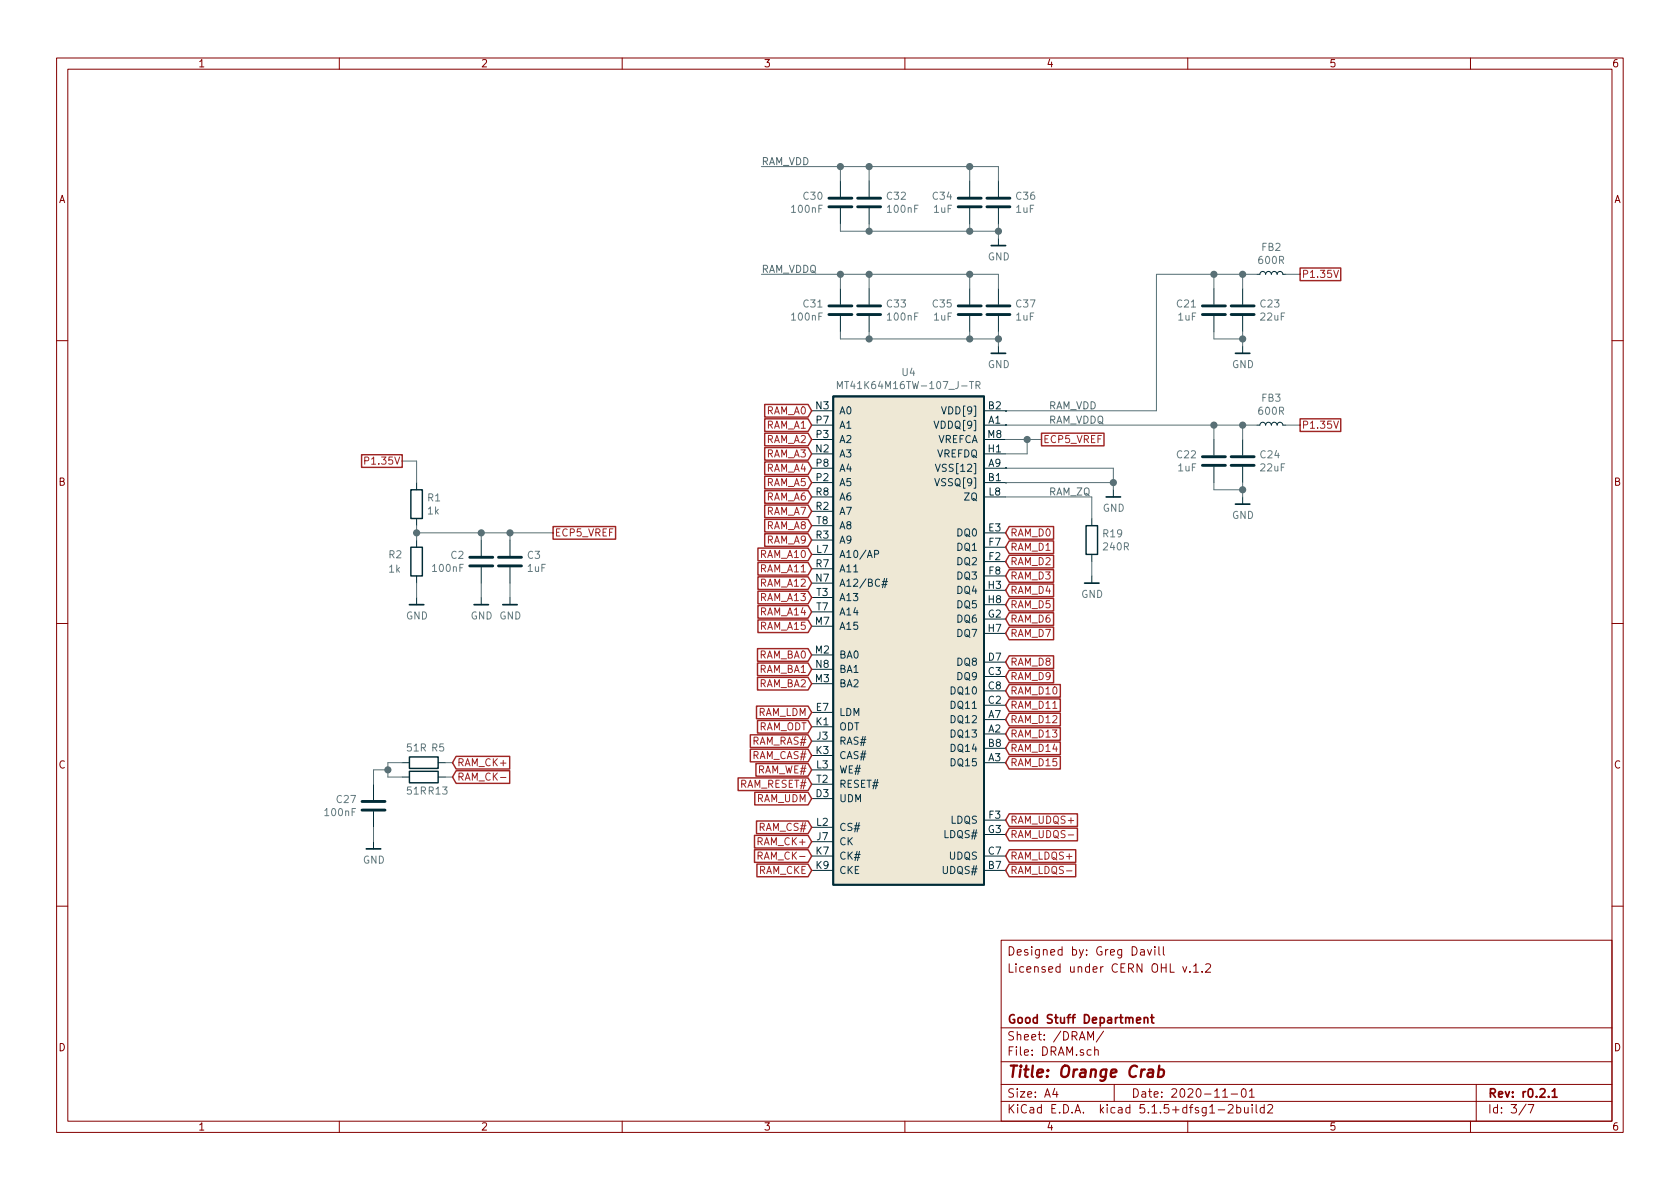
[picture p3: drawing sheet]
EESchema Schematic File Version 4
EELAYER 30 0
EELAYER END
$Descr A4 11693 8268
encoding utf-8
Sheet 3 7
Title "Orange Crab"
Date "2020-11-01"
Rev "r0.2.1"
Comp "Good Stuff Department"
Comment1 ""
Comment2 ""
Comment3 "Licensed under CERN OHL v.1.2"
Comment4 "Designed by: Greg Davill"
$EndDescr
$Comp
L gkl_mem:MT41K64M16TW-107_J-TR U4
U 1 1
P 6300 4050
F 0 "U4" H 6325 5519 50  0000 C CNN
F 1 "MT41K64M16TW-107_J-TR" H 6325 5428 50  0000 C CNN
F 2 "Package_BGA:BGA-96_9.0x13.0mm_Layout2x3x16_P0.8mm" H 6350 5550 50  0001 C CNN
F 3 "" H 6350 5550 50  0001 C CNN
F 4 "MT41K64M16TW-107:J TR" H 6300 4050 50  0001 C CNN "PN"
F 5 "Micron Technology Inc." H 6300 4050 50  0001 C CNN "Mfg"
	1    6300 4050
	1    0    0    -1  
$EndComp
Text GLabel 5650 2850 0    50   Input ~ 0
RAM_A0
Text GLabel 5650 2950 0    50   Input ~ 0
RAM_A1
Text GLabel 5650 3050 0    50   Input ~ 0
RAM_A2
Text GLabel 5650 3150 0    50   Input ~ 0
RAM_A3
Text GLabel 5650 3250 0    50   Input ~ 0
RAM_A4
Text GLabel 5650 3350 0    50   Input ~ 0
RAM_A5
Text GLabel 5650 3450 0    50   Input ~ 0
RAM_A6
Text GLabel 5650 3550 0    50   Input ~ 0
RAM_A7
Text GLabel 5650 3650 0    50   Input ~ 0
RAM_A8
Text GLabel 5650 3750 0    50   Input ~ 0
RAM_A9
Text GLabel 5650 3850 0    50   Input ~ 0
RAM_A10
Text GLabel 5650 3950 0    50   Input ~ 0
RAM_A11
Text GLabel 5650 4050 0    50   Input ~ 0
RAM_A12
Text GLabel 7000 3700 2    50   Input ~ 0
RAM_D0
Text GLabel 7000 3800 2    50   Input ~ 0
RAM_D1
Text GLabel 7000 3900 2    50   Input ~ 0
RAM_D2
Text GLabel 7000 4000 2    50   Input ~ 0
RAM_D3
Text GLabel 7000 4100 2    50   Input ~ 0
RAM_D4
Text GLabel 7000 4200 2    50   Input ~ 0
RAM_D5
Text GLabel 7000 4300 2    50   Input ~ 0
RAM_D6
Text GLabel 7000 4400 2    50   Input ~ 0
RAM_D7
Text GLabel 7000 4600 2    50   Input ~ 0
RAM_D8
Text GLabel 7000 4700 2    50   Input ~ 0
RAM_D9
Text GLabel 7000 4800 2    50   Input ~ 0
RAM_D10
Text GLabel 7000 4900 2    50   Input ~ 0
RAM_D11
Text GLabel 7000 5000 2    50   Input ~ 0
RAM_D12
Text GLabel 7000 5100 2    50   Input ~ 0
RAM_D13
Text GLabel 7000 5200 2    50   Input ~ 0
RAM_D14
Text GLabel 7000 5300 2    50   Input ~ 0
RAM_D15
Text GLabel 7000 5950 2    50   Input ~ 0
RAM_LDQS+
Text GLabel 7000 6050 2    50   Input ~ 0
RAM_LDQS-
Text GLabel 7000 5700 2    50   Input ~ 0
RAM_UDQS+
Text GLabel 7000 5800 2    50   Input ~ 0
RAM_UDQS-
Text GLabel 5650 5850 0    50   Input ~ 0
RAM_CK+
Text GLabel 5650 5950 0    50   Input ~ 0
RAM_CK-
Text Label 7300 2850 0    50   ~ 0
RAM_VDD
Text Label 7300 2950 0    50   ~ 0
RAM_VDDQ
Text Label 7300 3450 0    50   ~ 0
RAM_ZQ
Text GLabel 5650 6050 0    50   Input ~ 0
RAM_CKE
Text GLabel 5650 5750 0    50   Input ~ 0
RAM_CS#
Text GLabel 5650 4950 0    50   Input ~ 0
RAM_LDM
Text GLabel 5650 5050 0    50   Input ~ 0
RAM_ODT
Text GLabel 5650 5150 0    50   Input ~ 0
RAM_RAS#
Text GLabel 5650 5250 0    50   Input ~ 0
RAM_CAS#
Text GLabel 5650 5350 0    50   Input ~ 0
RAM_WE#
Text GLabel 5650 5450 0    50   Input ~ 0
RAM_RESET#
Text GLabel 5650 5550 0    50   Input ~ 0
RAM_UDM
Text GLabel 9050 1900 2    50   UnSpc ~ 0
P1.35V
$Comp
L Device:R R19
U 1 1
P 7600 3750
F 0 "R19" H 7670 3796 50  0000 L CNN
F 1 "240R" H 7670 3705 50  0000 L CNN
F 2 "Resistor_SMD:R_0402_1005Metric" V 7530 3750 50  0001 C CNN
F 3 "~" H 7600 3750 50  0001 C CNN
F 4 "‎Yageo‎" H 7600 3750 50  0001 C CNN "Mfg"
F 5 "RC0402FR-07240RL" H 7600 3750 50  0001 C CNN "PN"
F 6 "UNI-ROYAL(Uniroyal Elec)" H 7600 3750 50  0001 C CNN "Mfg_1"
F 7 "0402WGF2400TCE" H 7600 3750 50  0001 C CNN "PN_1"
	1    7600 3750
	1    0    0    -1  
$EndComp
$Comp
L gkl_power:GND #PWR0126
U 1 1
P 7600 4000
F 0 "#PWR0126" H 7600 3750 50  0001 C CNN
F 1 "GND" H 7603 3874 50  0000 C CNN
F 2 "" H 7500 3650 50  0001 C CNN
F 3 "" H 7600 4000 50  0001 C CNN
	1    7600 4000
	1    0    0    -1  
$EndComp
Wire Wire Line
	7600 4000 7600 3900
Wire Wire Line
	7600 3450 7600 3600
Wire Wire Line
	7000 3450 7600 3450
$Comp
L Device:C C21
U 1 1
P 8450 2150
F 0 "C21" H 8565 2196 50  0000 L CNN
F 1 "1uF" H 8565 2105 50  0000 L CNN
F 2 "Capacitor_SMD:C_0402_1005Metric" H 8488 2000 50  0001 C CNN
F 3 "~" H 8450 2150 50  0001 C CNN
F 4 "Taiyo Yuden" H 8450 2150 50  0001 C CNN "Mfg"
F 5 "JMK105C6105KV-F" H 8450 2150 50  0001 C CNN "PN"
F 6 "YAGEO" H 8450 2150 50  0001 C CNN "Mfg_1"
F 7 "CC0402KRX5R7BB105" H 8450 2150 50  0001 C CNN "PN_1"
	1    8450 2150
	-1   0    0    -1  
$EndComp
$Comp
L Device:C C23
U 1 1
P 8650 2150
F 0 "C23" H 8765 2196 50  0000 L CNN
F 1 "22uF" H 8765 2105 50  0000 L CNN
F 2 "Capacitor_SMD:C_0603_1608Metric" H 8688 2000 50  0001 C CNN
F 3 "~" H 8650 2150 50  0001 C CNN
F 4 "Murata Electronics North America" H 8650 2150 50  0001 C CNN "Mfg"
F 5 "GRM188R60J226MEA0D" H 8650 2150 50  0001 C CNN "PN"
F 6 "YAGEO" H 8650 2150 50  0001 C CNN "Mfg_1"
F 7 "CC0603MRX5R5BB226" H 8650 2150 50  0001 C CNN "PN_1"
	1    8650 2150
	1    0    0    -1  
$EndComp
$Comp
L gkl_power:GND #PWR0127
U 1 1
P 8650 2400
F 0 "#PWR0127" H 8650 2150 50  0001 C CNN
F 1 "GND" H 8653 2274 50  0000 C CNN
F 2 "" H 8550 2050 50  0001 C CNN
F 3 "" H 8650 2400 50  0001 C CNN
	1    8650 2400
	1    0    0    -1  
$EndComp
Wire Wire Line
	8650 2300 8650 2350
Wire Wire Line
	8450 2300 8450 2350
Wire Wire Line
	8450 2350 8650 2350
Connection ~ 8650 2350
Wire Wire Line
	8650 2350 8650 2400
Wire Wire Line
	8450 2000 8450 1900
Wire Wire Line
	8450 1900 8050 1900
Wire Wire Line
	8050 1900 8050 2850
Wire Wire Line
	7000 2850 8050 2850
Wire Wire Line
	8450 1900 8650 1900
Wire Wire Line
	8650 1900 8650 2000
Connection ~ 8450 1900
$Comp
L Device:L_Small FB2
U 1 1
P 8850 1900
F 0 "FB2" V 9035 1900 50  0000 C CNN
F 1 "600R" V 8944 1900 50  0000 C CNN
F 2 "Inductor_SMD:L_0402_1005Metric" H 8850 1900 50  0001 C CNN
F 3 "~" H 8850 1900 50  0001 C CNN
F 4 "Murata Electronics North America" H 8850 1900 50  0001 C CNN "Mfg"
F 5 "BLM15AG601SN1D" H 8850 1900 50  0001 C CNN "PN"
F 6 "TDK" H 8850 1900 50  0001 C CNN "Mfg_1"
F 7 "MMZ1005S601ET000" H 8850 1900 50  0001 C CNN "PN_1"
	1    8850 1900
	0    -1   -1   0   
$EndComp
Wire Wire Line
	8750 1900 8650 1900
Connection ~ 8650 1900
Wire Wire Line
	9050 1900 8950 1900
Text GLabel 9050 2950 2    50   UnSpc ~ 0
P1.35V
$Comp
L Device:C C22
U 1 1
P 8450 3200
F 0 "C22" H 8565 3246 50  0000 L CNN
F 1 "1uF" H 8565 3155 50  0000 L CNN
F 2 "Capacitor_SMD:C_0402_1005Metric" H 8488 3050 50  0001 C CNN
F 3 "~" H 8450 3200 50  0001 C CNN
F 4 "Taiyo Yuden" H 8450 3200 50  0001 C CNN "Mfg"
F 5 "JMK105C6105KV-F" H 8450 3200 50  0001 C CNN "PN"
F 6 "YAGEO" H 8450 3200 50  0001 C CNN "Mfg_1"
F 7 "CC0402KRX5R7BB105" H 8450 3200 50  0001 C CNN "PN_1"
	1    8450 3200
	-1   0    0    -1  
$EndComp
$Comp
L Device:C C24
U 1 1
P 8650 3200
F 0 "C24" H 8765 3246 50  0000 L CNN
F 1 "22uF" H 8765 3155 50  0000 L CNN
F 2 "Capacitor_SMD:C_0603_1608Metric" H 8688 3050 50  0001 C CNN
F 3 "~" H 8650 3200 50  0001 C CNN
F 4 "Murata Electronics North America" H 8650 3200 50  0001 C CNN "Mfg"
F 5 "GRM188R60J226MEA0D" H 8650 3200 50  0001 C CNN "PN"
F 6 "YAGEO" H 8650 3200 50  0001 C CNN "Mfg_1"
F 7 "CC0603MRX5R5BB226" H 8650 3200 50  0001 C CNN "PN_1"
	1    8650 3200
	1    0    0    -1  
$EndComp
$Comp
L gkl_power:GND #PWR0128
U 1 1
P 8650 3450
F 0 "#PWR0128" H 8650 3200 50  0001 C CNN
F 1 "GND" H 8653 3324 50  0000 C CNN
F 2 "" H 8550 3100 50  0001 C CNN
F 3 "" H 8650 3450 50  0001 C CNN
	1    8650 3450
	1    0    0    -1  
$EndComp
Wire Wire Line
	8650 3350 8650 3400
Wire Wire Line
	8450 3350 8450 3400
Wire Wire Line
	8450 3400 8650 3400
Connection ~ 8650 3400
Wire Wire Line
	8650 3400 8650 3450
Wire Wire Line
	8450 3050 8450 2950
Wire Wire Line
	8450 2950 8650 2950
Wire Wire Line
	8650 2950 8650 3050
Connection ~ 8450 2950
$Comp
L Device:L_Small FB3
U 1 1
P 8850 2950
F 0 "FB3" V 9035 2950 50  0000 C CNN
F 1 "600R" V 8944 2950 50  0000 C CNN
F 2 "Inductor_SMD:L_0402_1005Metric" H 8850 2950 50  0001 C CNN
F 3 "~" H 8850 2950 50  0001 C CNN
F 4 "Murata Electronics North America" H 8850 2950 50  0001 C CNN "Mfg"
F 5 "BLM15AG601SN1D" H 8850 2950 50  0001 C CNN "PN"
F 6 "TDK" H 8850 2950 50  0001 C CNN "Mfg_1"
F 7 "MMZ1005S601ET000" H 8850 2950 50  0001 C CNN "PN_1"
	1    8850 2950
	0    -1   -1   0   
$EndComp
Wire Wire Line
	8750 2950 8650 2950
Connection ~ 8650 2950
Wire Wire Line
	9050 2950 8950 2950
Wire Wire Line
	7000 2950 8450 2950
Wire Wire Line
	7000 3050 7150 3050
Wire Wire Line
	7150 3150 7150 3050
Wire Wire Line
	7000 3150 7150 3150
Connection ~ 7150 3050
Wire Wire Line
	7150 3050 7250 3050
Wire Wire Line
	7750 3250 7750 3350
Wire Wire Line
	7000 3250 7750 3250
Wire Wire Line
	7000 3350 7750 3350
Connection ~ 7750 3350
Wire Wire Line
	7750 3350 7750 3400
$Comp
L gkl_power:GND #PWR0129
U 1 1
P 7750 3400
F 0 "#PWR0129" H 7750 3150 50  0001 C CNN
F 1 "GND" H 7753 3274 50  0000 C CNN
F 2 "" H 7650 3050 50  0001 C CNN
F 3 "" H 7750 3400 50  0001 C CNN
	1    7750 3400
	1    0    0    -1  
$EndComp
Text GLabel 3150 5300 2    50   Input ~ 0
RAM_CK+
Text GLabel 3150 5400 2    50   Input ~ 0
RAM_CK-
Text GLabel 5650 4750 0    50   Input ~ 0
RAM_BA2
Text GLabel 5650 4650 0    50   Input ~ 0
RAM_BA1
Text GLabel 5650 4550 0    50   Input ~ 0
RAM_BA0
$Comp
L Device:C C35
U 1 1
P 6750 2150
F 0 "C35" H 6865 2196 50  0000 L CNN
F 1 "1uF" H 6865 2105 50  0000 L CNN
F 2 "Capacitor_SMD:C_0402_1005Metric" H 6788 2000 50  0001 C CNN
F 3 "~" H 6750 2150 50  0001 C CNN
F 4 "Taiyo Yuden" H 6750 2150 50  0001 C CNN "Mfg"
F 5 "JMK105C6105KV-F" H 6750 2150 50  0001 C CNN "PN"
F 6 "YAGEO" H 6750 2150 50  0001 C CNN "Mfg_1"
F 7 "CC0402KRX5R7BB105" H 6750 2150 50  0001 C CNN "PN_1"
	1    6750 2150
	-1   0    0    -1  
$EndComp
$Comp
L gkl_power:GND #PWR0135
U 1 1
P 6950 2400
F 0 "#PWR0135" H 6950 2150 50  0001 C CNN
F 1 "GND" H 6953 2274 50  0000 C CNN
F 2 "" H 6850 2050 50  0001 C CNN
F 3 "" H 6950 2400 50  0001 C CNN
	1    6950 2400
	1    0    0    -1  
$EndComp
Wire Wire Line
	6750 2300 6750 2350
Wire Wire Line
	6750 2350 6950 2350
Wire Wire Line
	6950 2350 6950 2400
Wire Wire Line
	6750 2000 6750 1900
Wire Wire Line
	5300 1900 5850 1900
Connection ~ 6950 2350
Wire Wire Line
	6950 2300 6950 2350
Connection ~ 6750 1900
Wire Wire Line
	6750 1900 6950 1900
$Comp
L Device:C C37
U 1 1
P 6950 2150
F 0 "C37" H 7065 2196 50  0000 L CNN
F 1 "1uF" H 7065 2105 50  0000 L CNN
F 2 "Capacitor_SMD:C_0402_1005Metric" H 6988 2000 50  0001 C CNN
F 3 "~" H 6950 2150 50  0001 C CNN
F 4 "Taiyo Yuden" H 6950 2150 50  0001 C CNN "Mfg"
F 5 "JMK105C6105KV-F" H 6950 2150 50  0001 C CNN "PN"
F 6 "YAGEO" H 6950 2150 50  0001 C CNN "Mfg_1"
F 7 "CC0402KRX5R7BB105" H 6950 2150 50  0001 C CNN "PN_1"
	1    6950 2150
	1    0    0    -1  
$EndComp
Wire Wire Line
	6950 2000 6950 1900
$Comp
L Device:C C31
U 1 1
P 5850 2150
F 0 "C31" H 5965 2196 50  0000 L CNN
F 1 "100nF" H 5965 2105 50  0000 L CNN
F 2 "gkl_dipol:C_0201_0603Metric" H 5888 2000 50  0001 C CNN
F 3 "~" H 5850 2150 50  0001 C CNN
F 4 "Samsung Electro-Mechanics" H 5850 2150 50  0001 C CNN "Mfg"
F 5 "CL03A104KQ3NNNC" H 5850 2150 50  0001 C CNN "PN"
F 6 "YAGEO" H 5850 2150 50  0001 C CNN "Mfg_1"
F 7 "CC0201KRX5R7BB104" H 5850 2150 50  0001 C CNN "PN_1"
	1    5850 2150
	-1   0    0    -1  
$EndComp
Wire Wire Line
	5850 2300 5850 2350
Wire Wire Line
	5850 2000 5850 1900
Wire Wire Line
	6050 2300 6050 2350
$Comp
L Device:C C33
U 1 1
P 6050 2150
F 0 "C33" H 6165 2196 50  0000 L CNN
F 1 "100nF" H 6165 2105 50  0000 L CNN
F 2 "gkl_dipol:C_0201_0603Metric" H 6088 2000 50  0001 C CNN
F 3 "~" H 6050 2150 50  0001 C CNN
F 4 "Samsung Electro-Mechanics" H 6050 2150 50  0001 C CNN "Mfg"
F 5 "CL03A104KQ3NNNC" H 6050 2150 50  0001 C CNN "PN"
F 6 "YAGEO" H 6050 2150 50  0001 C CNN "Mfg_1"
F 7 "CC0201KRX5R7BB104" H 6050 2150 50  0001 C CNN "PN_1"
	1    6050 2150
	1    0    0    -1  
$EndComp
Wire Wire Line
	6050 2000 6050 1900
Connection ~ 5850 1900
Wire Wire Line
	5850 1900 6050 1900
Connection ~ 6050 1900
Wire Wire Line
	6050 1900 6750 1900
Wire Wire Line
	5850 2350 6050 2350
Wire Wire Line
	6050 2350 6750 2350
Connection ~ 6050 2350
Connection ~ 6750 2350
Text Label 5300 1900 0    50   ~ 0
RAM_VDDQ
$Comp
L Device:C C34
U 1 1
P 6750 1400
F 0 "C34" H 6865 1446 50  0000 L CNN
F 1 "1uF" H 6865 1355 50  0000 L CNN
F 2 "Capacitor_SMD:C_0402_1005Metric" H 6788 1250 50  0001 C CNN
F 3 "~" H 6750 1400 50  0001 C CNN
F 4 "Taiyo Yuden" H 6750 1400 50  0001 C CNN "Mfg"
F 5 "JMK105C6105KV-F" H 6750 1400 50  0001 C CNN "PN"
F 6 "YAGEO" H 6750 1400 50  0001 C CNN "Mfg_1"
F 7 "CC0402KRX5R7BB105" H 6750 1400 50  0001 C CNN "PN_1"
	1    6750 1400
	-1   0    0    -1  
$EndComp
$Comp
L gkl_power:GND #PWR0136
U 1 1
P 6950 1650
F 0 "#PWR0136" H 6950 1400 50  0001 C CNN
F 1 "GND" H 6953 1524 50  0000 C CNN
F 2 "" H 6850 1300 50  0001 C CNN
F 3 "" H 6950 1650 50  0001 C CNN
	1    6950 1650
	1    0    0    -1  
$EndComp
Wire Wire Line
	6750 1550 6750 1600
Wire Wire Line
	6750 1600 6950 1600
Wire Wire Line
	6950 1600 6950 1650
Wire Wire Line
	6750 1250 6750 1150
Wire Wire Line
	5300 1150 5850 1150
Connection ~ 6950 1600
Wire Wire Line
	6950 1550 6950 1600
Connection ~ 6750 1150
Wire Wire Line
	6750 1150 6950 1150
$Comp
L Device:C C36
U 1 1
P 6950 1400
F 0 "C36" H 7065 1446 50  0000 L CNN
F 1 "1uF" H 7065 1355 50  0000 L CNN
F 2 "Capacitor_SMD:C_0402_1005Metric" H 6988 1250 50  0001 C CNN
F 3 "~" H 6950 1400 50  0001 C CNN
F 4 "Taiyo Yuden" H 6950 1400 50  0001 C CNN "Mfg"
F 5 "JMK105C6105KV-F" H 6950 1400 50  0001 C CNN "PN"
F 6 "YAGEO" H 6950 1400 50  0001 C CNN "Mfg_1"
F 7 "CC0402KRX5R7BB105" H 6950 1400 50  0001 C CNN "PN_1"
	1    6950 1400
	1    0    0    -1  
$EndComp
Wire Wire Line
	6950 1250 6950 1150
$Comp
L Device:C C30
U 1 1
P 5850 1400
F 0 "C30" H 5965 1446 50  0000 L CNN
F 1 "100nF" H 5965 1355 50  0000 L CNN
F 2 "gkl_dipol:C_0201_0603Metric" H 5888 1250 50  0001 C CNN
F 3 "~" H 5850 1400 50  0001 C CNN
F 4 "Samsung Electro-Mechanics" H 5850 1400 50  0001 C CNN "Mfg"
F 5 "CL03A104KQ3NNNC" H 5850 1400 50  0001 C CNN "PN"
F 6 "YAGEO" H 5850 1400 50  0001 C CNN "Mfg_1"
F 7 "CC0201KRX5R7BB104" H 5850 1400 50  0001 C CNN "PN_1"
	1    5850 1400
	-1   0    0    -1  
$EndComp
Wire Wire Line
	5850 1550 5850 1600
Wire Wire Line
	5850 1250 5850 1150
Wire Wire Line
	6050 1550 6050 1600
$Comp
L Device:C C32
U 1 1
P 6050 1400
F 0 "C32" H 6165 1446 50  0000 L CNN
F 1 "100nF" H 6165 1355 50  0000 L CNN
F 2 "gkl_dipol:C_0201_0603Metric" H 6088 1250 50  0001 C CNN
F 3 "~" H 6050 1400 50  0001 C CNN
F 4 "Samsung Electro-Mechanics" H 6050 1400 50  0001 C CNN "Mfg"
F 5 "CL03A104KQ3NNNC" H 6050 1400 50  0001 C CNN "PN"
F 6 "YAGEO" H 6050 1400 50  0001 C CNN "Mfg_1"
F 7 "CC0201KRX5R7BB104" H 6050 1400 50  0001 C CNN "PN_1"
	1    6050 1400
	1    0    0    -1  
$EndComp
Wire Wire Line
	6050 1250 6050 1150
Connection ~ 5850 1150
Wire Wire Line
	5850 1150 6050 1150
Connection ~ 6050 1150
Wire Wire Line
	6050 1150 6750 1150
Wire Wire Line
	5850 1600 6050 1600
Wire Wire Line
	6050 1600 6750 1600
Connection ~ 6050 1600
Connection ~ 6750 1600
Text Label 5300 1150 0    50   ~ 0
RAM_VDD
Text GLabel 7250 3050 2    50   UnSpc ~ 0
ECP5_VREF
Text GLabel 5650 4150 0    50   Input ~ 0
RAM_A13
Text GLabel 5650 4250 0    50   Input ~ 0
RAM_A14
Text GLabel 5650 4350 0    50   Input ~ 0
RAM_A15
$Comp
L Device:R R?
U 1 1
P 2950 5300
AR Path="/5ABC9A87/5FAE311E" Ref="R?"  Part="1" 
AR Path="/5ABD38F2/5FAE311E" Ref="R5"  Part="1" 
F 0 "R5" V 3050 5200 50  0000 C CNN
F 1 "51R" V 3050 5350 50  0000 C CNN
F 2 "gkl_dipol:R_0201_0603Metric" V 2880 5300 50  0001 C CNN
F 3 "~" H 2950 5300 50  0001 C CNN
F 4 "‎Yageo‎" H 2950 5300 50  0001 C CNN "Mfg"
F 5 "RC0201FR-0751RL" H 2950 5300 50  0001 C CNN "PN"
F 6 "UNI-ROYAL(Uniroyal Elec)" H 2950 5300 50  0001 C CNN "Mfg_1"
F 7 "0201WMF510JTCE" H 2950 5300 50  0001 C CNN "PN_1"
	1    2950 5300
	0    -1   -1   0   
$EndComp
$Comp
L Device:R R?
U 1 1
P 2950 5400
AR Path="/5ABC9A87/5FAE9650" Ref="R?"  Part="1" 
AR Path="/5ABD38F2/5FAE9650" Ref="R13"  Part="1" 
F 0 "R13" V 2850 5300 50  0000 C CNN
F 1 "51R" V 2850 5450 50  0000 C CNN
F 2 "gkl_dipol:R_0201_0603Metric" V 2880 5400 50  0001 C CNN
F 3 "~" H 2950 5400 50  0001 C CNN
F 4 "‎Yageo‎" H 2950 5400 50  0001 C CNN "Mfg"
F 5 "RC0201FR-0751RL" H 2950 5400 50  0001 C CNN "PN"
F 6 "UNI-ROYAL(Uniroyal Elec)" H 2950 5400 50  0001 C CNN "Mfg_1"
F 7 "0201WMF510JTCE" H 2950 5400 50  0001 C CNN "PN_1"
	1    2950 5400
	0    -1   -1   0   
$EndComp
Wire Wire Line
	3150 5400 3100 5400
Wire Wire Line
	3150 5300 3100 5300
Wire Wire Line
	2800 5400 2700 5400
Wire Wire Line
	2700 5400 2700 5350
Wire Wire Line
	2700 5300 2800 5300
Text GLabel 3850 3700 2    50   UnSpc ~ 0
ECP5_VREF
$Comp
L Device:R R?
U 1 1
P 2900 3500
AR Path="/5ABC9A87/5FAFB88D" Ref="R?"  Part="1" 
AR Path="/5ABD38F2/5FAFB88D" Ref="R1"  Part="1" 
F 0 "R1" H 2970 3546 50  0000 L CNN
F 1 "1k" H 2970 3455 50  0000 L CNN
F 2 "gkl_dipol:R_0201_0603Metric" V 2830 3500 50  0001 C CNN
F 3 "~" H 2900 3500 50  0001 C CNN
F 4 "‎Yageo‎" H 2900 3500 50  0001 C CNN "Mfg"
F 5 "RC0201FR-071KL" H 2900 3500 50  0001 C CNN "PN"
F 6 "UNI-ROYAL(Uniroyal Elec)" H 2900 3500 50  0001 C CNN "Mfg_1"
F 7 "0201WMF1001TCE" H 2900 3500 50  0001 C CNN "PN_1"
	1    2900 3500
	1    0    0    -1  
$EndComp
$Comp
L Device:R R?
U 1 1
P 2900 3900
AR Path="/5ABC9A87/5FAFC830" Ref="R?"  Part="1" 
AR Path="/5ABD38F2/5FAFC830" Ref="R2"  Part="1" 
F 0 "R2" H 2700 3950 50  0000 L CNN
F 1 "1k" H 2700 3850 50  0000 L CNN
F 2 "gkl_dipol:R_0201_0603Metric" V 2830 3900 50  0001 C CNN
F 3 "~" H 2900 3900 50  0001 C CNN
F 4 "‎Yageo‎" H 2900 3900 50  0001 C CNN "Mfg"
F 5 "RC0201FR-071KL" H 2900 3900 50  0001 C CNN "PN"
F 6 "UNI-ROYAL(Uniroyal Elec)" H 2900 3900 50  0001 C CNN "Mfg_1"
F 7 "0201WMF1001TCE" H 2900 3900 50  0001 C CNN "PN_1"
	1    2900 3900
	1    0    0    -1  
$EndComp
Wire Wire Line
	2900 3650 2900 3700
Wire Wire Line
	2900 3700 3350 3700
Connection ~ 2900 3700
Wire Wire Line
	2900 3700 2900 3750
Wire Wire Line
	2900 4050 2900 4150
Text GLabel 2800 3200 0    50   UnSpc ~ 0
P1.35V
Wire Wire Line
	2800 3200 2900 3200
Wire Wire Line
	2900 3200 2900 3350
$Comp
L gkl_power:GND #PWR0102
U 1 1
P 2900 4150
F 0 "#PWR0102" H 2900 3900 50  0001 C CNN
F 1 "GND" H 2903 4024 50  0000 C CNN
F 2 "" H 2800 3800 50  0001 C CNN
F 3 "" H 2900 4150 50  0001 C CNN
	1    2900 4150
	1    0    0    -1  
$EndComp
$Comp
L Device:C C3
U 1 1
P 3550 3900
F 0 "C3" H 3435 3946 50  0000 R CNN
F 1 "1uF" H 3435 3855 50  0000 R CNN
F 2 "Capacitor_SMD:C_0402_1005Metric" H 3588 3750 50  0001 C CNN
F 3 "~" H 3550 3900 50  0001 C CNN
F 4 "Taiyo Yuden" H 3550 3900 50  0001 C CNN "Mfg"
F 5 "JMK105C6105KV-F" H 3550 3900 50  0001 C CNN "PN"
F 6 "YAGEO" H 3550 3900 50  0001 C CNN "Mfg_1"
F 7 "CC0402KRX5R7BB105" H 3550 3900 50  0001 C CNN "PN_1"
	1    3550 3900
	-1   0    0    -1  
$EndComp
$Comp
L Device:C C2
U 1 1
P 3350 3900
F 0 "C2" H 3236 3946 50  0000 R CNN
F 1 "100nF" H 3236 3855 50  0000 R CNN
F 2 "gkl_dipol:C_0201_0603Metric" H 3388 3750 50  0001 C CNN
F 3 "~" H 3350 3900 50  0001 C CNN
F 4 "Samsung Electro-Mechanics" H 3350 3900 50  0001 C CNN "Mfg"
F 5 "CL03A104KQ3NNNC" H 3350 3900 50  0001 C CNN "PN"
F 6 "YAGEO" H 3350 3900 50  0001 C CNN "Mfg_1"
F 7 "CC0201KRX5R7BB104" H 3350 3900 50  0001 C CNN "PN_1"
	1    3350 3900
	1    0    0    -1  
$EndComp
$Comp
L gkl_power:GND #PWR0105
U 1 1
P 3350 4150
F 0 "#PWR0105" H 3350 3900 50  0001 C CNN
F 1 "GND" H 3353 4024 50  0000 C CNN
F 2 "" H 3250 3800 50  0001 C CNN
F 3 "" H 3350 4150 50  0001 C CNN
	1    3350 4150
	1    0    0    -1  
$EndComp
$Comp
L gkl_power:GND #PWR0106
U 1 1
P 3550 4150
F 0 "#PWR0106" H 3550 3900 50  0001 C CNN
F 1 "GND" H 3553 4024 50  0000 C CNN
F 2 "" H 3450 3800 50  0001 C CNN
F 3 "" H 3550 4150 50  0001 C CNN
	1    3550 4150
	1    0    0    -1  
$EndComp
Wire Wire Line
	3550 4050 3550 4150
Wire Wire Line
	3350 4150 3350 4050
Wire Wire Line
	3350 3750 3350 3700
Connection ~ 3350 3700
Wire Wire Line
	3350 3700 3550 3700
Wire Wire Line
	3550 3750 3550 3700
Connection ~ 3550 3700
Wire Wire Line
	3550 3700 3850 3700
$Comp
L Device:C C27
U 1 1
P 2600 5600
F 0 "C27" H 2486 5646 50  0000 R CNN
F 1 "100nF" H 2486 5555 50  0000 R CNN
F 2 "gkl_dipol:C_0201_0603Metric" H 2638 5450 50  0001 C CNN
F 3 "~" H 2600 5600 50  0001 C CNN
F 4 "Samsung Electro-Mechanics" H 2600 5600 50  0001 C CNN "Mfg"
F 5 "CL03A104KQ3NNNC" H 2600 5600 50  0001 C CNN "PN"
F 6 "YAGEO" H 2600 5600 50  0001 C CNN "Mfg_1"
F 7 "CC0201KRX5R7BB104" H 2600 5600 50  0001 C CNN "PN_1"
	1    2600 5600
	1    0    0    -1  
$EndComp
Wire Wire Line
	2600 5450 2600 5350
Wire Wire Line
	2600 5350 2700 5350
Connection ~ 2700 5350
Wire Wire Line
	2700 5350 2700 5300
Wire Wire Line
	2600 5750 2600 5850
$Comp
L gkl_power:GND #PWR0139
U 1 1
P 2600 5850
F 0 "#PWR0139" H 2600 5600 50  0001 C CNN
F 1 "GND" H 2603 5724 50  0000 C CNN
F 2 "" H 2500 5500 50  0001 C CNN
F 3 "" H 2600 5850 50  0001 C CNN
	1    2600 5850
	1    0    0    -1  
$EndComp
$EndSCHEMATC
